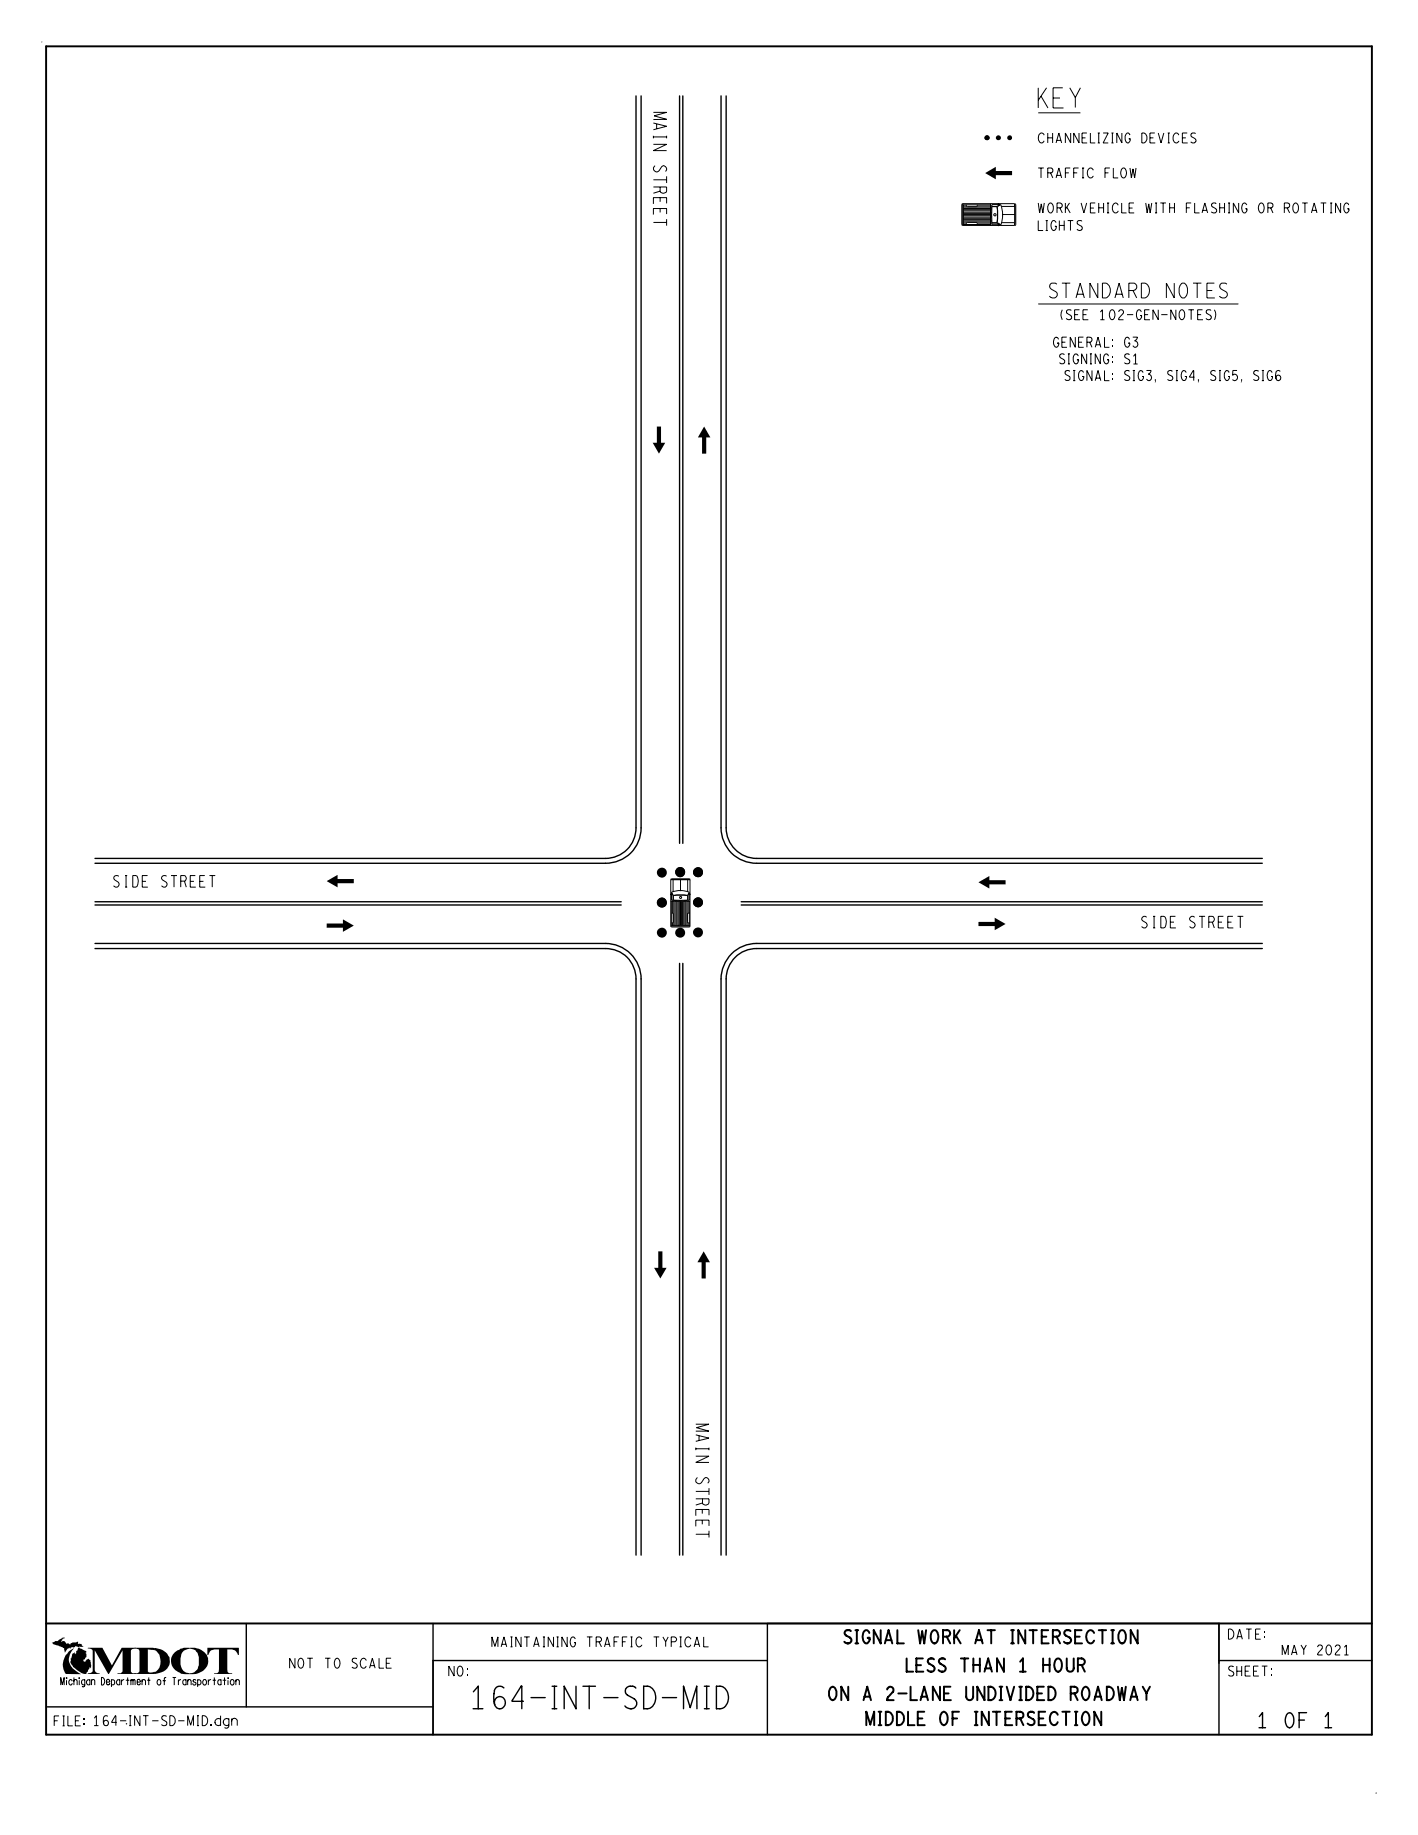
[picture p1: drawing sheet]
<svg xmlns="http://www.w3.org/2000/svg" width="216mm" height="279mm" viewBox="0 0 216 279" stroke-linecap="round" stroke-linejoin="round" font-family="sans-serif">
<g fill="#000">
<path d="M151 31.4l.1 .1z" fill-rule="evenodd"/>
<path d="M150 26.4l1.6-1v.6h2.5v.7h-2.5v.6z" fill-rule="evenodd"/>
<path d="M100 64.9h.6v2.5h.7l-1 1.7-.9-1.7h.6z" fill-rule="evenodd"/>
<path d="M107.2 64.9l1 1.7h-.7v2.5h-.6v-2.5h-.6z" fill-rule="evenodd"/>
<path d="M49.7 134.2l1.7-1v.6h2.5v.7h-2.5v.6z" fill-rule="evenodd"/>
<path d="M102.5 137v.1z" fill-rule="evenodd"/>
<path d="M149 134.3l1.6-.9v.6h2.5v.7h-2.5v.6z" fill-rule="evenodd"/>
<path d="M49.7 140.6h2.5v-.6l1.7 .9-1.7 1v-.6h-2.5z" fill-rule="evenodd"/>
<path d="M149 140.4h2.4v-.7l1.7 1-1.7 .9v-.6h-2.4z" fill-rule="evenodd"/>
<path d="M100.2 190.5h.7v2.5h.6l-1 1.7-.9-1.7h.6z" fill-rule="evenodd"/>
<path d="M107.1 190.5l1 1.7h-.6v2.5h-.7v-2.5h-.6z" fill-rule="evenodd"/>
<path d="M10.4 251.5l.9-.6a2.14 2.14 0 0 0 .1 3.4l.9 .6h-2.3a2.55 2.55 0 0 1 .4-3.4z" fill-rule="evenodd"/>
<path d="M7.9 250.2l.5-.3h.4l.3-.3a.75 .75 0 0 1 .8-.2h-.1a.49 .49 0 0 0-.4 .6l.1-.2v.1h.3l.3 .4a.39 .39 0 0 1 .6 .1l.1-.2 .2-.1h.6l.1-.1h.2v.3a.46 .46 0 0 1 .6 .2l.2 .3-.6-.1v.2a.64 .64 0 0 0-1 0l-.2-.1-.2 .2v-.1l-.3 .1v-.1l-.5 .7-.2-.7h-.1l-.1-.1-.3-.2v.2l-1.1-.5z" fill-rule="evenodd"/>
<path d="M11.9 250.9l.5 .1 .7 .4 .1 .2h-.1v.1l.1 .1v.5l-.3 .3-.2 .1 .1 .3h.2l.1-.3 .4-.1 .3 .2 .1 1.1-.1 .1-.1-.1-.2 .3h-.1v.3l-.2 .2v.2a3.5 3.5 0 0 1-2.3-1.4 .62 .62 0 0 1-.1-.8l-.1-.1 .1-.1 .3-.8h.2l.1-.2v.3l.1-.1-.1 .2 .2-.2v-.3l.3-.1-.1-.1z" fill-rule="evenodd"/>
<path d="M13.4 250.9h2.2l1.4 2.7 1.5-2.7h2.2v.1l-.6 .1-.2 .3v3.1l.2 .2 .6 .1v.1h-2.8v-.1l.6-.1 .2-.2v-3.2l-2.1 3.6h-.1l-2.1-3.6v3a.64 .64 0 0 0 .8 .5v.1h-1.8v-.1l.6-.2 .1-.2v-3l-.1-.3-.6-.1z" fill-rule="evenodd"/>
<path d="M20.5 250.9h3v.3l-1-.1v3.4a.88 .88 0 0 0 1 .1v.3h-3v-.1l.5-.1 .2-.2v-3.1l-.1-.3-.6-.1z" fill-rule="evenodd"/>
<path d="M23.5 250.9a2.2 2.2 0 0 1 2.4 2 1.89 1.89 0 0 1-1.8 1.9l-.6 .1v-.3h.1a1.69 1.69 0 0 0 .7-2.3v-.3l-.5-.6-.3-.2z" fill-rule="evenodd"/>
<path d="M26.6 251.6l.9-.6 .5-.1h.9v.1a1.38 1.38 0 0 0-1.4 1.5 1.68 1.68 0 0 0 1.4 2.3v.1a2.21 2.21 0 0 1-2-.5 1.79 1.79 0 0 1-.3-2.8z" fill-rule="evenodd"/>
<path d="M28.9 250.9a2.56 2.56 0 0 1 2.8 1.5 2.17 2.17 0 0 1-2.5 2.5h-.3v-.1a1.36 1.36 0 0 0 1.4-1.2v-1.3l-.3-.7a1.06 1.06 0 0 0-1.1-.6z" fill-rule="evenodd"/>
<path d="M31.6 250.9h4.8v1.1h-.2l-.2-.4a.78 .78 0 0 0-.7-.5h-.7v3.5a.63 .63 0 0 0 .7 .2v.1h-2.7v-.1l.5-.1 .2-.1v-3.5a1.27 1.27 0 0 0-1.4 .5l-.2 .4h-.1z" fill-rule="evenodd"/>
<circle cx="150.3" cy="21" r=".38"/>
<circle cx="152" cy="21" r=".38"/>
<circle cx="153.7" cy="21" r=".38"/>
<circle cx="100.8" cy="137.4" r=".77"/>
<circle cx="100.8" cy="132.9" r=".76"/>
<circle cx="103.6" cy="132.8" r=".76"/>
<circle cx="103.6" cy="132.8" r=".77"/>
<circle cx="106.3" cy="132.8" r=".76"/>
<circle cx="106.3" cy="137.4" r=".76"/>
<circle cx="106.3" cy="132.8" r=".77"/>
<circle cx="100.8" cy="142" r=".76"/>
<circle cx="103.6" cy="142" r=".75"/>
<circle cx="106.3" cy="142" r=".76"/>
</g>
<g fill="none" stroke="#000" stroke-width=".15">
<path d="M6.4 6.4h-.1M146.6 34.3h5.4M146.6 31l-.2 .2v3l.2 .1M146.6 31v3.3M146.6 31h5.4M146.6 31.2h4.2l.2 .3v2.4l-.2 .3h-4.2M146.7 31.2v3M146.7 32.7h4.1M146.7 31.5h4.1M146.7 31.9h4.1M146.7 32.3h4.1M146.7 33.1h4.1"/>
<path d="M146.7 33.4h4.1M146.7 33.8h4.1M146.7 31.8h4.1M146.7 32.1h4.1M146.7 32.5h4.1M146.7 32.8h4.1M146.7 33.2h4.1M146.7 33.6h4.1M146.7 34h.4M146.7 31.4h.4M148.8 31.2v.2l-.2 .1h-1.3l-.1-.1-.1-.2M148.8 34.2v-.3h-.2h-1.3h-.1l-.1 .3"/>
<path d="M148.8 34h2M148.8 31.4h2M150.8 31v3.3M151 31.5h.8l.1 .9-.1 1.5h-.8zM151.8 31.5l.6-.3a4.4 4.4 0 0 1 0 3l-.6-.3 .1-1.5zM152 31.2h-1v.2h.8l.5-.2h-.2M152 34.2h-1v-.2h.8l.5 .2h-.2M152 31h.1v.2h-.1zM152 34.1h.1v.3h-.1zM152.1 31h2.4v.4M152.5 31.4h2M152.5 33.9h2"/>
<path d="M152.6 32.7h1.9M154.5 33.9v.4h-2.4M154.5 31l.2 .2v3l-.2 .1zM154.5 33.9h.1M102.1 136.1h.2v.1h-.2zM102.1 137.2h3M102.1 136.2v4.8M102.2 133.8h2.7l.2 .1h-3zM102.2 136.1v-.2l.3 .4v.8h-.3v-.9M102.3 139h.1M102.4 139l.1 .2v1.2l-.1 .1M102.4 137.2v1.9"/>
<path d="M102.5 136.3h1.3h.9M102.5 133.9v1.9M102.5 136.3v.8h.9h1.3v-.8M102.5 136.3l-.3-.4a3.6 3.6 0 0 1 2.8 0l-.3 .4M102.6 137.2v3.7M102.8 137.2v3.7M102.9 137.2v3.7M103.1 137.2v3.7M103.3 137.2v3.7M103.4 137.2v3.7M103.5 136.5h.2v.3h-.2zM103.6 133.9v1.8"/>
<path d="M103.6 137.2v3.7M103.8 137.2v3.7M103.9 137.2v3.7M104.1 137.2v3.7M104.3 137.2v3.7M104.4 137.2v3.7M104.6 137.2v3.7M104.7 133.9v1.9M104.8 137.2v1.9M104.9 136.1h.2v.1h-.2zM105 136.1v-.2l-.3 .4v.8h.3v-.9M105 139l-.3 .2v1.2l.3 .1"/>
<path d="M105.1 133.9v2.2M105.1 136.2v4.8M105.1 133.9h-3v2.2M102.1 141h3M102.3 141v-3.8l.2-.1h2.2l.3 .1v3.8M102.3 140.5h.1M102.3 140.9h2.7M102.4 140.5v.4M104.8 140.5v.4M105.1 141l-.1 .1h-2.7l-.2-.1M209.6 273h-.1"/>
<circle cx="151.5" cy="32.7" r=".18"/>
</g>
<path d="M7 7.1h201.9v257h-201.9zM7 247.2h201.9" fill="none" stroke="#000" stroke-width=".3"/>
<g fill="none" stroke="#000" stroke-width=".21">
<path d="M96.8 14.6v111.4a4.6 4.6 0 0 1-4.6 4.7h-77.7M97.6 14.6v111.4a5.4 5.4 0 0 1-5.4 5.4h-77.7M103.5 14.6v113.8M104 14.6v113.8M109.8 14.6v111.4a5.4 5.4 0 0 0 5.4 5.4h77M110.6 14.6v111.4a4.7 4.7 0 0 0 4.6 4.7h77M14.5 137.8h80.1M14.5 137.3h80.1M112.9 137.8h79.3M112.9 137.3h79.3M14.5 143.7h77.7a5.4 5.4 0 0 1 5.4 5.3v87.8M14.5 144.4h77.7a4.6 4.6 0 0 1 4.6 4.6v87.8"/>
<path d="M103.5 146.7v90.1M104 146.7v90.1M192.2 143.7h-77a5.4 5.4 0 0 0-5.4 5.3v87.8M192.2 144.4h-77a4.6 4.6 0 0 0-4.6 4.6v87.8M7 259.9h58.9M37.5 247.2v12.7M65.9 247.2v16.9M65.9 252.8h50.9M185.6 247.2v16.9M185.6 252.8h23.3M185.7 247.2h-68.9v16.9"/>
</g>
<path d="M157.1 12.4h8.4v5h-8.4z" fill="#fff"/>
<path d="M158.1 17.2h6.4M158.1 46.3h30.5" fill="none" stroke="#000" stroke-width=".15"/>
<text font-size="3.4" x="71.9" y="260.2">164-INT-SD-MID</text>
<text font-size="3" x="158.1" y="16.4">KEY</text>
<g font-size="2.3">
<text x="159.8" y="45.4">STANDARD NOTES</text>
<text x="191.6" y="263.1">1 OF 1</text>
</g>
<g font-size="2">
<text x="99.5" y="17.1" transform="rotate(90 99.5 17.1)">MAI</text>
<text x="99.5" y="22" transform="rotate(90 99.5 22)">N ST</text>
<text x="99.5" y="28.5" transform="rotate(90 99.5 28.5)">R</text>
<text x="99.5" y="30.1" transform="rotate(90 99.5 30.1)">EET</text>
<text x="105.9" y="216.9" transform="rotate(90 105.9 216.9)">MAI</text>
<text x="105.9" y="221.7" transform="rotate(90 105.9 221.7)">N ST</text>
<text x="105.9" y="228.2" transform="rotate(90 105.9 228.2)">R</text>
<text x="105.9" y="229.8" transform="rotate(90 105.9 229.8)">E</text>
<text x="105.9" y="231.5" transform="rotate(90 105.9 231.5)">ET</text>
<text x="123.6" y="250.2">SIGNAL WORK AT INTERSECTION</text>
<text x="131.2" y="254.5">LESS THAN 1 HOUR</text>
<text x="121.9" y="258.9">ON A 2-LANE UNDIVIDED ROADWAY</text>
<text x="126" y="262.7">MIDDLE OF INTERSECTION</text>
</g>
<g font-size="1.8">
<text x="17.3" y="135.1">SIDE STREET</text>
<text x="173.8" y="141.3">SIDE STREET</text>
</g>
<g font-size="1.5">
<text x="158.1" y="21.8">CHANNELIZING DEVICES</text>
<text x="158.1" y="27.1">TRAFFIC FLOW</text>
<text x="158.1" y="35.1">LIGHTS</text>
<text x="158.1" y="32.4">WORK VEHICLE WITH FLASHING OR ROTATING</text>
<text x="160.4" y="52.9">GENERAL: G3</text>
<text x="161.5" y="48.7">(SEE 102-GEN-NOTES)</text>
<text x="161.3" y="55.4">SIGNING: S1</text>
<text x="162.1" y="57.9">SIGNAL: SIG3, SIG4, SIG5, SIG6</text>
<text x="74.9" y="250.8">MAINTAINING TRAFFIC TYPICAL</text>
<text x="187" y="249.6">DATE:</text>
<text x="194.6" y="252">MAY 2021</text>
<text x="41.9" y="254">NOT TO SCALE</text>
<text x="68.3" y="255.2">NO:</text>
<text x="187" y="255.2">SHEET:</text>
<text x="8.3" y="262.8">FILE:164-INT-SD-MID.dgn</text>
</g>
<text font-size="1.1" x="9.2" y="256.6">Michigan Department of Transportation</text>
</svg>
